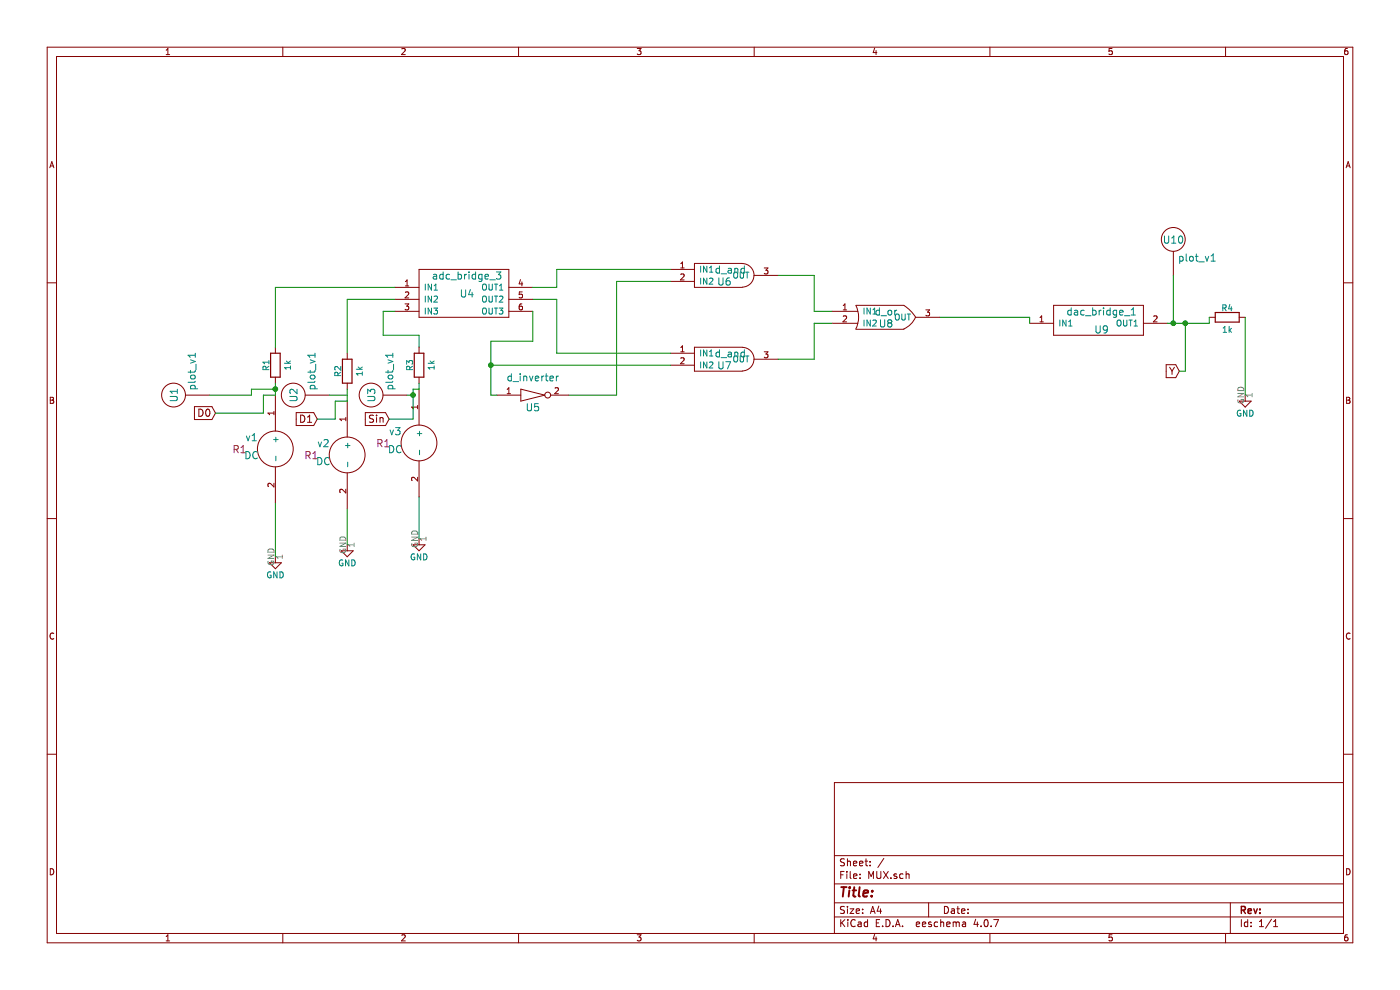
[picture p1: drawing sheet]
EESchema Schematic File Version 2
LIBS:adc-dac
LIBS:memory
LIBS:xilinx
LIBS:microcontrollers
LIBS:dsp
LIBS:microchip
LIBS:analog_switches
LIBS:motorola
LIBS:texas
LIBS:intel
LIBS:audio
LIBS:interface
LIBS:digital-audio
LIBS:philips
LIBS:display
LIBS:cypress
LIBS:siliconi
LIBS:opto
LIBS:atmel
LIBS:contrib
LIBS:power
LIBS:eSim_Plot
LIBS:transistors
LIBS:conn
LIBS:eSim_User
LIBS:regul
LIBS:74xx
LIBS:cmos4000
LIBS:eSim_Analog
LIBS:eSim_Devices
LIBS:eSim_Digital
LIBS:eSim_Hybrid
LIBS:eSim_Miscellaneous
LIBS:eSim_Power
LIBS:eSim_Sources
LIBS:eSim_Subckt
LIBS:eSim_Nghdl
EELAYER 25 0
EELAYER END
$Descr A4 11693 8268
encoding utf-8
Sheet 1 1
Title ""
Date ""
Rev ""
Comp ""
Comment1 ""
Comment2 ""
Comment3 ""
Comment4 ""
$EndDescr
$Comp
L d_and U6
U 1 1
P 6050 2350
F 0 "U6" H 6050 2350 60  0000 C CNN
F 1 "d_and" H 6100 2450 60  0000 C CNN
F 2 "" H 6050 2350 60  0000 C CNN
F 3 "" H 6050 2350 60  0000 C CNN
	1    6050 2350
	1    0    0    -1  
$EndComp
$Comp
L d_and U7
U 1 1
P 6050 3050
F 0 "U7" H 6050 3050 60  0000 C CNN
F 1 "d_and" H 6100 3150 60  0000 C CNN
F 2 "" H 6050 3050 60  0000 C CNN
F 3 "" H 6050 3050 60  0000 C CNN
	1    6050 3050
	1    0    0    -1  
$EndComp
$Comp
L d_or U8
U 1 1
P 7400 2700
F 0 "U8" H 7400 2700 60  0000 C CNN
F 1 "d_or" H 7400 2800 60  0000 C CNN
F 2 "" H 7400 2700 60  0000 C CNN
F 3 "" H 7400 2700 60  0000 C CNN
	1    7400 2700
	1    0    0    -1  
$EndComp
$Comp
L d_inverter U5
U 1 1
P 4450 3300
F 0 "U5" H 4450 3200 60  0000 C CNN
F 1 "d_inverter" H 4450 3450 60  0000 C CNN
F 2 "" H 4500 3250 60  0000 C CNN
F 3 "" H 4500 3250 60  0000 C CNN
	1    4450 3300
	1    0    0    -1  
$EndComp
$Comp
L dac_bridge_1 U9
U 1 1
P 9200 2750
F 0 "U9" H 9200 2750 60  0000 C CNN
F 1 "dac_bridge_1" H 9200 2900 60  0000 C CNN
F 2 "" H 9200 2750 60  0000 C CNN
F 3 "" H 9200 2750 60  0000 C CNN
	1    9200 2750
	1    0    0    -1  
$EndComp
$Comp
L DC v1
U 1 1
P 2300 3750
F 0 "v1" H 2100 3850 60  0000 C CNN
F 1 "DC" H 2100 3700 60  0000 C CNN
F 2 "R1" H 2000 3750 60  0000 C CNN
F 3 "" H 2300 3750 60  0000 C CNN
	1    2300 3750
	1    0    0    -1  
$EndComp
$Comp
L DC v2
U 1 1
P 2900 3800
F 0 "v2" H 2700 3900 60  0000 C CNN
F 1 "DC" H 2700 3750 60  0000 C CNN
F 2 "R1" H 2600 3800 60  0000 C CNN
F 3 "" H 2900 3800 60  0000 C CNN
	1    2900 3800
	1    0    0    -1  
$EndComp
$Comp
L resistor R1
U 1 1
P 2350 3100
F 0 "R1" H 2400 3230 50  0000 C CNN
F 1 "1k" H 2400 3050 50  0000 C CNN
F 2 "" H 2400 3080 30  0000 C CNN
F 3 "" V 2400 3150 30  0000 C CNN
	1    2350 3100
	0    -1   -1   0   
$EndComp
$Comp
L resistor R2
U 1 1
P 2950 3150
F 0 "R2" H 3000 3280 50  0000 C CNN
F 1 "1k" H 3000 3100 50  0000 C CNN
F 2 "" H 3000 3130 30  0000 C CNN
F 3 "" V 3000 3200 30  0000 C CNN
	1    2950 3150
	0    -1   -1   0   
$EndComp
$Comp
L resistor R4
U 1 1
P 10200 2700
F 0 "R4" H 10250 2830 50  0000 C CNN
F 1 "1k" H 10250 2650 50  0000 C CNN
F 2 "" H 10250 2680 30  0000 C CNN
F 3 "" V 10250 2750 30  0000 C CNN
	1    10200 2700
	1    0    0    -1  
$EndComp
$Comp
L GND #PWR01
U 1 1
P 2900 4550
F 0 "#PWR01" H 2900 4300 50  0001 C CNN
F 1 "GND" H 2900 4400 50  0000 C CNN
F 2 "" H 2900 4550 50  0001 C CNN
F 3 "" H 2900 4550 50  0001 C CNN
	1    2900 4550
	1    0    0    -1  
$EndComp
$Comp
L GND #PWR02
U 1 1
P 2300 4650
F 0 "#PWR02" H 2300 4400 50  0001 C CNN
F 1 "GND" H 2300 4500 50  0000 C CNN
F 2 "" H 2300 4650 50  0001 C CNN
F 3 "" H 2300 4650 50  0001 C CNN
	1    2300 4650
	1    0    0    -1  
$EndComp
$Comp
L GND #PWR03
U 1 1
P 10400 3300
F 0 "#PWR03" H 10400 3050 50  0001 C CNN
F 1 "GND" H 10400 3150 50  0000 C CNN
F 2 "" H 10400 3300 50  0001 C CNN
F 3 "" H 10400 3300 50  0001 C CNN
	1    10400 3300
	1    0    0    -1  
$EndComp
Wire Wire Line
	2300 3300 2300 3200
Wire Wire Line
	2900 3250 2900 3350
Wire Wire Line
	2300 2400 3300 2400
Wire Wire Line
	2300 2400 2300 2900
Wire Wire Line
	2300 4200 2300 4650
$Comp
L adc_bridge_3 U4
U 1 1
P 3900 2450
F 0 "U4" H 3900 2450 60  0000 C CNN
F 1 "adc_bridge_3" H 3900 2600 60  0000 C CNN
F 2 "" H 3900 2450 60  0000 C CNN
F 3 "" H 3900 2450 60  0000 C CNN
	1    3900 2450
	1    0    0    -1  
$EndComp
Wire Wire Line
	2900 2950 2900 2500
Wire Wire Line
	2900 2500 3300 2500
Wire Wire Line
	4450 2400 4650 2400
Wire Wire Line
	4650 2400 4650 2250
Wire Wire Line
	4650 2250 5600 2250
Wire Wire Line
	4450 2500 4650 2500
Wire Wire Line
	4650 2500 4650 2950
Wire Wire Line
	4650 2950 5600 2950
Wire Wire Line
	4750 3300 5150 3300
Wire Wire Line
	5150 3300 5150 2350
Wire Wire Line
	5150 2350 5600 2350
Wire Wire Line
	4450 2600 4450 2850
Wire Wire Line
	4450 2850 4100 2850
Wire Wire Line
	4100 2850 4100 3300
Wire Wire Line
	4100 3300 4150 3300
$Comp
L DC v3
U 1 1
P 3500 3700
F 0 "v3" H 3300 3800 60  0000 C CNN
F 1 "DC" H 3300 3650 60  0000 C CNN
F 2 "R1" H 3200 3700 60  0000 C CNN
F 3 "" H 3500 3700 60  0000 C CNN
	1    3500 3700
	1    0    0    -1  
$EndComp
$Comp
L resistor R3
U 1 1
P 3550 3100
F 0 "R3" H 3600 3230 50  0000 C CNN
F 1 "1k" H 3600 3050 50  0000 C CNN
F 2 "" H 3600 3080 30  0000 C CNN
F 3 "" V 3600 3150 30  0000 C CNN
	1    3550 3100
	0    -1   -1   0   
$EndComp
$Comp
L GND #PWR04
U 1 1
P 3500 4500
F 0 "#PWR04" H 3500 4250 50  0001 C CNN
F 1 "GND" H 3500 4350 50  0000 C CNN
F 2 "" H 3500 4500 50  0001 C CNN
F 3 "" H 3500 4500 50  0001 C CNN
	1    3500 4500
	1    0    0    -1  
$EndComp
Wire Wire Line
	3500 3200 3500 3250
Wire Wire Line
	3500 4500 3500 4150
Wire Wire Line
	3300 2600 3200 2600
Wire Wire Line
	3200 2600 3200 2800
Wire Wire Line
	3200 2800 3500 2800
Wire Wire Line
	3500 2800 3500 2900
Wire Wire Line
	5600 3050 4100 3050
Connection ~ 4100 3050
Wire Wire Line
	6500 2300 6800 2300
Wire Wire Line
	6800 2300 6800 2600
Wire Wire Line
	6800 2600 6950 2600
Wire Wire Line
	6950 2700 6800 2700
Wire Wire Line
	6800 2700 6800 3000
Wire Wire Line
	6800 3000 6500 3000
Wire Wire Line
	7850 2650 8600 2650
Wire Wire Line
	8600 2650 8600 2700
Wire Wire Line
	9750 2700 10100 2700
Wire Wire Line
	10100 2700 10100 2650
Wire Wire Line
	10400 2650 10400 3300
$Comp
L plot_v1 U1
U 1 1
P 1950 3300
F 0 "U1" H 1950 3800 60  0000 C CNN
F 1 "plot_v1" H 2150 3650 60  0000 C CNN
F 2 "" H 1950 3300 60  0000 C CNN
F 3 "" H 1950 3300 60  0000 C CNN
	1    1950 3300
	0    -1   -1   0   
$EndComp
$Comp
L plot_v1 U2
U 1 1
P 2950 3300
F 0 "U2" H 2950 3800 60  0000 C CNN
F 1 "plot_v1" H 3150 3650 60  0000 C CNN
F 2 "" H 2950 3300 60  0000 C CNN
F 3 "" H 2950 3300 60  0000 C CNN
	1    2950 3300
	0    -1   -1   0   
$EndComp
Wire Wire Line
	2900 4250 2900 4550
$Comp
L plot_v1 U3
U 1 1
P 3600 3300
F 0 "U3" H 3600 3800 60  0000 C CNN
F 1 "plot_v1" H 3800 3650 60  0000 C CNN
F 2 "" H 3600 3300 60  0000 C CNN
F 3 "" H 3600 3300 60  0000 C CNN
	1    3600 3300
	0    -1   -1   0   
$EndComp
Wire Wire Line
	1750 3300 2100 3300
Wire Wire Line
	2100 3300 2100 3250
Wire Wire Line
	2100 3250 2300 3250
Connection ~ 2300 3250
Wire Wire Line
	2750 3300 2900 3300
Wire Wire Line
	3400 3300 3450 3300
Wire Wire Line
	3450 3250 3450 3500
Wire Wire Line
	3500 3250 3450 3250
Text GLabel 1800 3450 0    60   Input ~ 0
D0
Text GLabel 2650 3500 0    60   Input ~ 0
D1
Text GLabel 3250 3500 0    60   Input ~ 0
Sin
Wire Wire Line
	1800 3450 2200 3450
Wire Wire Line
	2200 3450 2200 3300
Wire Wire Line
	2200 3300 2300 3300
Wire Wire Line
	2650 3500 2800 3500
Wire Wire Line
	2800 3500 2800 3350
Wire Wire Line
	2800 3350 2900 3350
Wire Wire Line
	3450 3500 3250 3500
Connection ~ 3450 3300
$Comp
L plot_v1 U10
U 1 1
P 9800 2500
F 0 "U10" H 9800 3000 60  0000 C CNN
F 1 "plot_v1" H 10000 2850 60  0000 C CNN
F 2 "" H 9800 2500 60  0000 C CNN
F 3 "" H 9800 2500 60  0000 C CNN
	1    9800 2500
	1    0    0    -1  
$EndComp
Wire Wire Line
	9800 2300 9800 2700
Connection ~ 9800 2700
Text GLabel 9850 3100 0    60   Input ~ 0
Y
Wire Wire Line
	9850 3100 9900 3100
Wire Wire Line
	9900 3100 9900 2700
Connection ~ 9900 2700
$EndSCHEMATC
